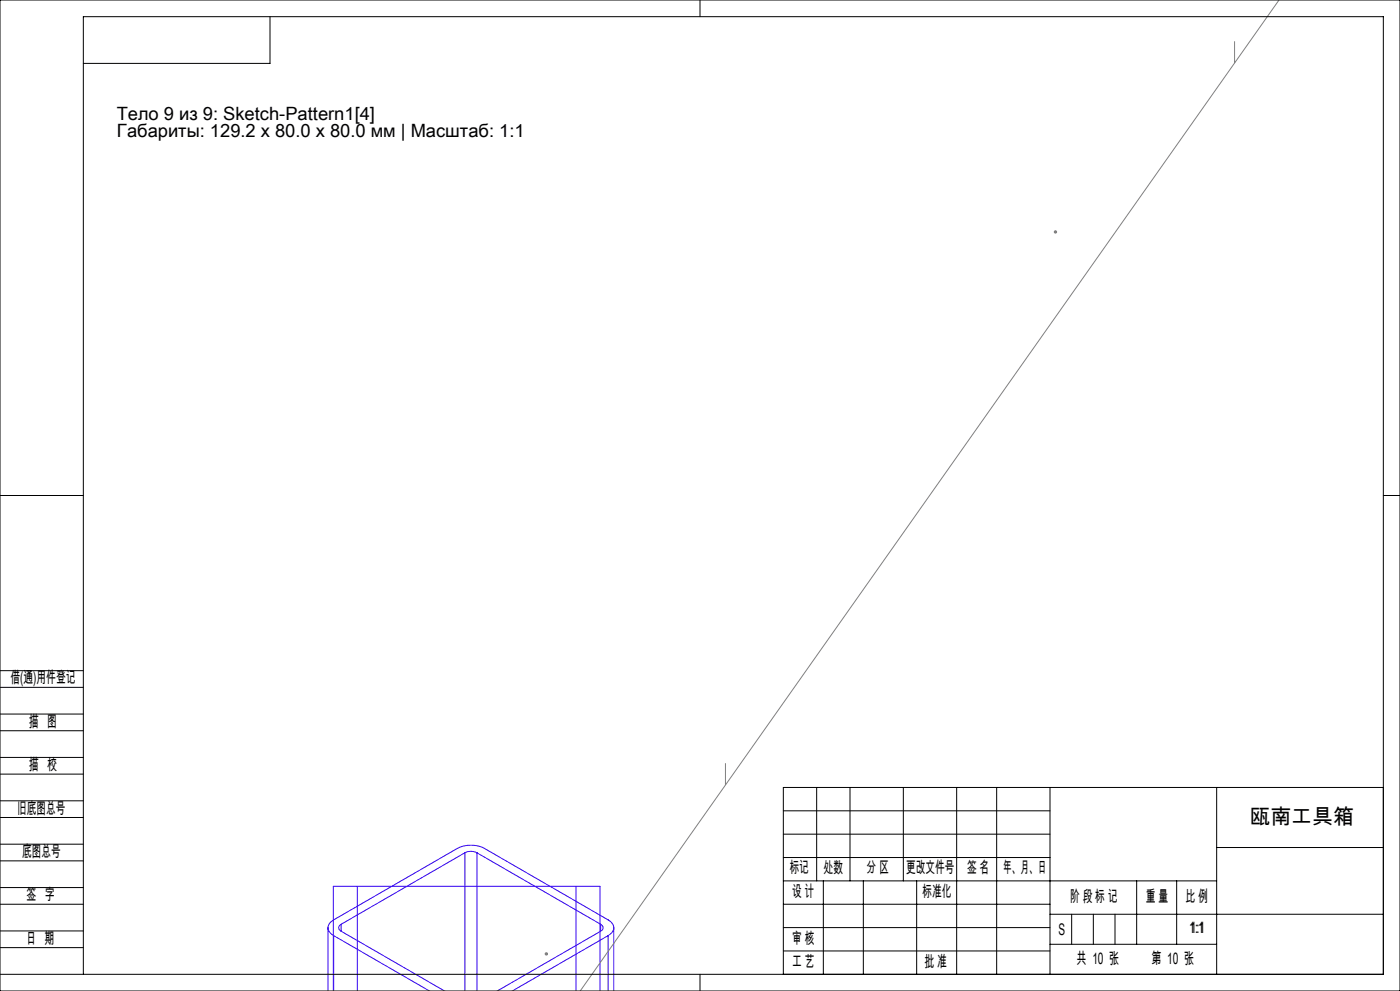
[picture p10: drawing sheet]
<svg xmlns="http://www.w3.org/2000/svg" width="420mm" height="297mm" viewBox="0 0 420 297" stroke-linecap="round" stroke-linejoin="round" font-family="sans-serif">
<g fill="none" stroke="#3202f0" stroke-width=".3">
<path d="M139.5 255.6a4 4 0 0 1 3.6 0M139.5 255.6l-37.2 21.4M139.5 255.6v41.5M143.1 255.6l37.1 21.4M143.1 255.6v41.5M98.4 278v19.1M102.3 277a1.1 1.1 0 0 0-.7 1 1.1 1.1 0 0 0 .7 1.1M102.3 279.1l31.2 18M102.3 277v2.1M107.2 265.6h-7.2v31.5M107.2 265.6v31.5M107.2 265.6h65.6"/>
<path d="M172.8 265.6h7.2v31.5M172.8 265.6v31.5M180.2 277a1.1 1.1 0 0 1 .7 1 1.1 1.1 0 0 1-.7 1.1M180.2 279.1l-31.1 18M180.2 277v2.1M184.1 278v19.1M100.1 280.4a2.48 2.48 0 0 1-1.7-2.4 2.48 2.48 0 0 1 1.7-2.3l37.1-21.4a9 9 0 0 1 8.1 0l37.2 21.4a2.48 2.48 0 0 1 1.6 2.3 2.48 2.48 0 0 1-1.6 2.4M100.1 280.4l28.8 16.7M100.1 280.4v16.7M182.5 280.4l-28.9 16.7M182.5 280.4v16.7"/>
</g>
<path d="M383.7 -.1l-209.7 297.2M370.4 12.4v6.5M316.1 69.5h1M316.3 69.2l.7 .7M316.6 69v1M317 69.2l-.7 .7M217.6 228.7v6.6M163.4 285.9h1M163.5 285.5l.7 .7M163.9 285.4v1M164.2 285.5l-.7 .7" fill="none" stroke="#808080" stroke-width=".3"/>
<g fill="none" stroke="#000" stroke-width=".3">
<path d="M0 0h420v297h-420zM81 5v14h-56M210 0v5M0 148.5h25M415 148.5h5M0 219h25M0 214h25M0 206h25M0 201h25M0 232h25M0 227h25M245 236v28"/>
<path d="M255 236v28M271 236v28M287 236v56M299 236v56M315 236v56M365 236v56M415 236h-180v56M0 258h25M0 245h25M0 253h25M0 240h25M235 250h80"/>
<path d="M235 243h80M235 257h80M365 254h50M0 279h25M0 271h25M0 266h25M235 271h80M235 278h80M235 264h130M247 264v28M259 264v28M275 264v28"/>
<path d="M315 274h100M321.5 274v9M328 274v9M334.5 274v9M341 264v19M353 264v19M0 292h415v-287h-390v287M0 284h25M210 292v5M235 285h80M315 283h50"/>
</g>
<text font-size="6.3" x="374.9" y="246.8">瓯南工具箱</text>
<g font-size="5.5">
<text x="35" y="35.9">Тело 9 из 9: Sketch-Pattern1[4]</text>
<text x="35" y="41.1">Габариты: 129.2 x 80.0 x 80.0 мм | Масштаб: 1:1</text>
</g>
<g font-size="4.8">
<text x="3.2" y="204.8">借(通)用件登记</text>
<text x="8.7" y="218">描 图</text>
<text x="8.7" y="230.7">描 校</text>
<text x="5.2" y="243.8">旧底图总号</text>
<text x="6.6" y="256.8">底图总号</text>
<text x="236.9" y="261.7">标记</text>
<text x="247.1" y="261.7">处数</text>
<text x="260" y="261.7">分 区</text>
<text x="271.9" y="261.7">更改文件号</text>
<text x="290.1" y="261.7">签 名</text>
<text x="301" y="261.7">年、月、日</text>
<text x="7.9" y="269.7">签 字</text>
<text x="237.6" y="268.7">设 计</text>
<text x="276.8" y="268.7">标准化</text>
<text x="321.1" y="270.3">阶 段 标 记</text>
<text x="343.8" y="270.3">重 量</text>
<text x="355.7" y="270.3">比 例</text>
<text x="317.5" y="280.2">S</text>
<text x="356.8" y="279.6">1:1</text>
<text x="7.9" y="282.8">日 期</text>
<text x="237.7" y="282.8">审 核</text>
<text x="237.7" y="289.8">工 艺</text>
<text x="277.4" y="289.8">批 准</text>
<text x="323" y="289">共 10 张</text>
<text x="345.5" y="289">第 10 张</text>
</g>
</svg>
